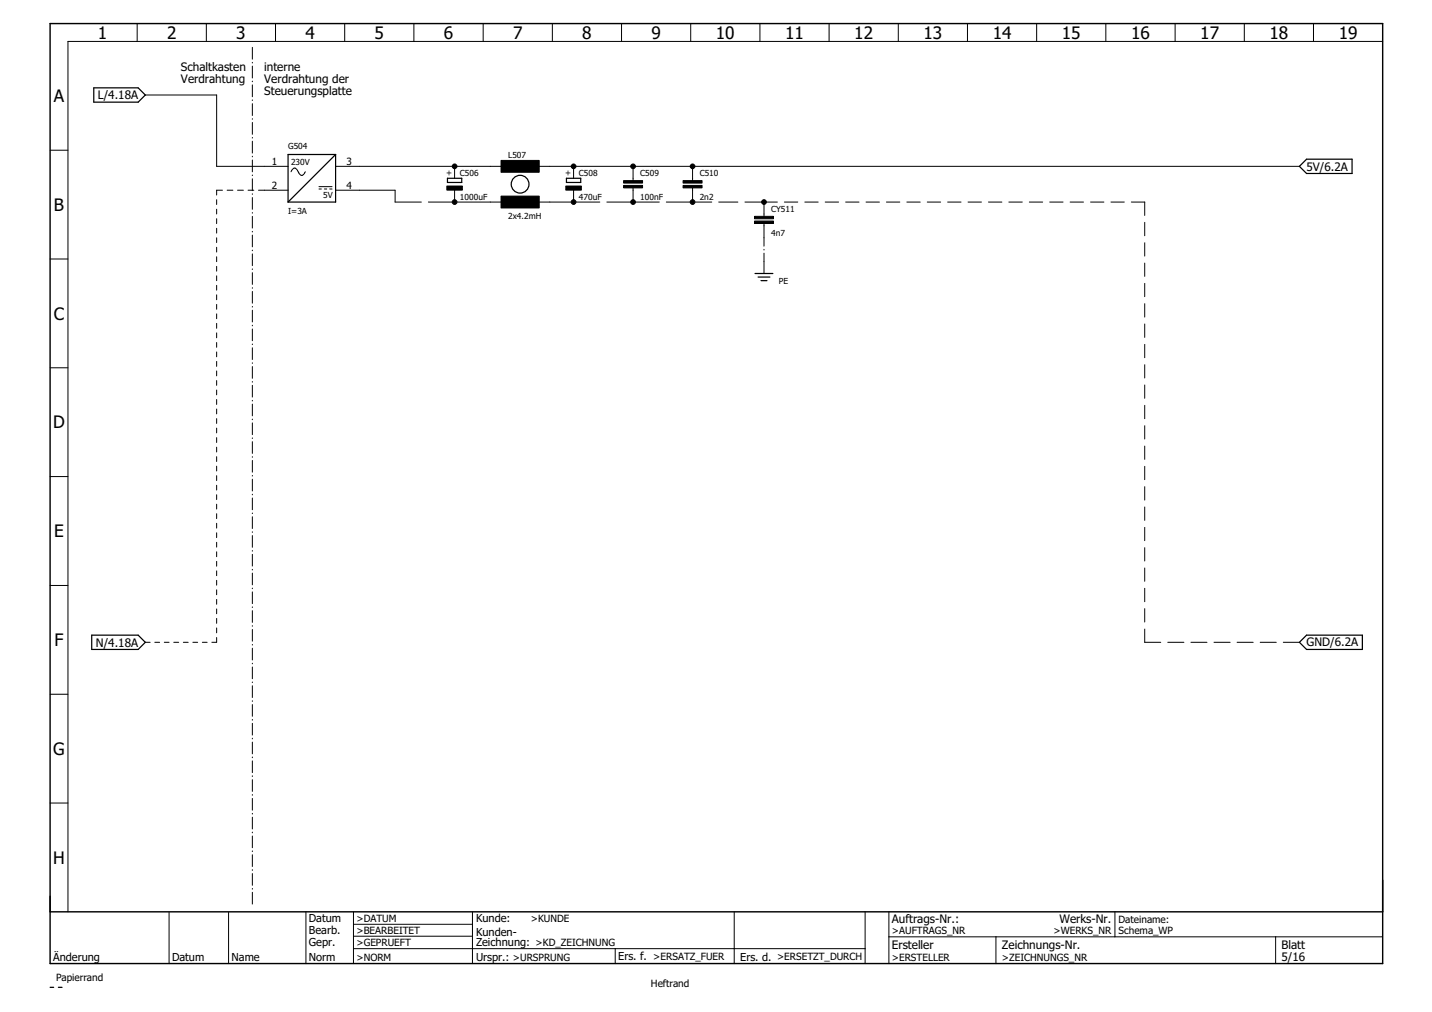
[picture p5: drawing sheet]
<svg xmlns="http://www.w3.org/2000/svg" width="297mm" height="210mm" viewBox="0 0 297 210" stroke-linecap="round" stroke-linejoin="round" font-family="sans-serif">
<g fill="none" stroke="#000" stroke-width=".21">
<path d="M28.4 4.9v3.7M30.1 19.7h14.8v14.8h14.9M42.8 4.9v3.7M52.3 9.8v2.5M52.3 12.9v.2M52.3 13.7v2.5M52.3 16.8v.2M52.3 17.6v2.5M57.1 4.9v3.7M71.5 4.9v3.7M85.9 4.9v3.7M100.2 4.9v3.7"/>
<path d="M114.6 4.9v3.7M128.9 4.9v3.7M143.3 4.9v3.7M157.6 4.9v3.7M172 4.9v3.7M186.3 4.9v3.7M200.7 4.9v3.7M215 4.9v3.7M229.4 4.9v3.7M243.8 4.9v3.7M258.1 4.9v3.7M272.5 4.9v3.7"/>
<path d="M286.8 8.6h-272.7v180.5M10.4 31.2h3.7M46.1 39.5h-1.2v.9M47.1 39.5h1.2M49.3 39.5h1.2M51.5 39.5h1.1M52.3 20.7v.1M52.3 21.5v2.5M52.3 24.6v.1M52.3 25.4v2.5M52.3 28.5v.1M52.3 29.3v2.4"/>
<path d="M52.3 32.4v.1M52.3 33.2v2.4M52.3 36.3v.1M52.3 37.1v2.4M53.6 39.5h6.2M60.4 35.6l.1-.2a.62 .62 0 0 1 .6-.6 .62 .62 0 0 1 .6 .6l.3 .5a.62 .62 0 0 0 .6 .5 .62 .62 0 0 0 .6-.5l.1-.3M66.2 38.7h2.7M66.2 39.2h.5M67.3 39.2h.5M68.4 39.2h.5M69.6 34.5h34.6M69.6 39.5h12.4v2.4h5.4"/>
<path d="M94.3 34.5v2.5M94.3 39.5v2.4M111.6 34.5h157.9M119 34.5v2.5M119 39.5v2.4M131.3 34.5v3M131.3 38.9v3M143.7 34.5v3M143.7 38.9v3M10.4 53.7h3.7M44.9 41.4v1M44.9 43.4v1"/>
<path d="M44.9 45.4v1M44.9 47.3v1M44.9 49.3v1M44.9 51.3v1M44.9 53.3v1M44.9 55.2v1M44.9 57.2v1M44.9 59.2v1M52.3 40.2v.1M52.3 41v2.4M52.3 44.1v.1M52.3 44.9v2.4"/>
<path d="M52.3 48v.1M52.3 48.8v2.4M52.3 51.9v.1M52.3 52.7v2.4M52.3 55.8v.1M52.3 56.6v2.4M52.3 59.7v.1M88.9 41.9h15.3M111.6 41.9h12.8M125.9 41.9h10.9M138.2 41.9h9.4M149.1 41.9h4"/>
<path d="M154.5 41.9h6.7M158.5 41.9v3M158.5 46.4v4.7M158.5 51.7v.2M158.5 52.5v4.2M162.7 41.9h2.8M166.9 41.9h2.8M171.2 41.9h2.7M175.4 41.9h2.8M179.6 41.9h2.8M183.9 41.9h2.7M188.1 41.9h2.8"/>
<path d="M192.3 41.9h2.8M196.6 41.9h2.7M200.8 41.9h2.8M205 41.9h2.8M209.3 41.9h2.7M213.5 41.9h2.8M217.7 41.9h2.8M222 41.9h2.7M226.2 41.9h2.8M230.4 41.9h2.8M234.7 41.9h2.7v2.8M237.4 46.1v2.8"/>
<path d="M237.4 50.4v2.7M237.4 54.6v2.7M237.4 58.8v2.7M10.4 76.3h3.7M44.9 61.2v1M44.9 63.1v1M44.9 65.1v1M44.9 67.1v1M44.9 69v1.1M44.9 71v1M44.9 73v1M44.9 75v1"/>
<path d="M44.9 76.9v1.1M44.9 78.9v1M52.3 60.5v2.4M52.3 63.6v.1M52.3 64.3v2.5M52.3 67.5v.1M52.3 68.2v2.5M52.3 71.4v.1M52.3 72.1v2.5M52.3 75.2v.2M52.3 76v2.5M52.3 79.1v.2"/>
<path d="M52.3 79.9v2.5M237.4 63v2.8M237.4 67.2v2.8M237.4 71.4v2.8M237.4 75.6v2.8M237.4 79.9v2.7M10.4 98.8h3.7M44.9 80.9v1M44.9 82.9v1M44.9 84.8v1.1M44.9 86.8v1M44.9 88.8v1"/>
<path d="M44.9 90.8v1M44.9 92.8v.9M44.9 94.7v1M44.9 96.7v1M44.9 98.7v1M52.3 83v.2M52.3 83.8v2.5M52.3 86.9v.2M52.3 87.7v2.4M52.3 90.8v.2M52.3 91.6v2.4M52.3 94.7v.1"/>
<path d="M52.3 95.5v2.4M52.3 98.6v.1M52.3 99.4v2.4M237.4 84.1v2.7M237.4 88.3v2.8M237.4 92.5v2.8M237.4 96.7v2.8M44.9 100.6v1M44.9 102.6v1M44.9 104.6v1M44.9 106.6v1M44.9 108.5v1"/>
<path d="M44.9 110.5v1M44.9 112.5v1M44.9 114.4v1.1M44.9 116.4v1M44.9 118.4v1M52.3 102.5v.1M52.3 103.3v2.4M52.3 106.4v.1M52.3 107.2v2.4M52.3 110.3v.1M52.3 111.1v2.4M52.3 114.2v.1"/>
<path d="M52.3 115v2.4M52.3 118.1v.1M52.3 118.9v2.4M237.4 100.9v2.8M237.4 105.2v2.7M237.4 109.4v2.7M237.4 113.6v2.8M237.4 117.8v2.8M10.4 121.4h3.7M30.1 133.2h1M32.1 133.2h1M34.1 133.2h1"/>
<path d="M36 133.2h1.1M38 133.2h1M40 133.2h1M42 133.2h1M44.9 120.4v1M44.9 122.3v1.1M44.9 124.3v1M44.9 126.3v1M44.9 128.3v1M44.9 130.2v1.1M44.9 132.2v1h-1M52.3 122v.1"/>
<path d="M52.3 122.8v2.4M52.3 125.9v.1M52.3 126.7v2.4M52.3 129.8v.1M52.3 130.6v2.4M52.3 133.7v.1M52.3 134.5v2.4M52.3 137.6v.1M52.3 138.3v2.5M237.4 130.5v2.7h3.4M237.4 122v2.8M237.4 126.2v2.8"/>
<path d="M242.2 133.2h3.4M247 133.2h3.4M251.8 133.2h3.4M256.6 133.2h3.3M261.4 133.2h3.3M266.2 133.2h3.3M10.4 144h3.7M52.3 141.5v.1M52.3 142.2v2.5M52.3 145.4v.1M52.3 146.1v2.5M52.3 149.2v.2"/>
<path d="M52.3 150v2.5M52.3 153.1v.2M52.3 153.9v2.5M52.3 157v.2M52.3 157.8v2.5M10.4 166.6h3.7M52.3 160.9v.2M52.3 161.7v2.4M52.3 164.8v.2M52.3 165.6v2.4M52.3 168.7v.1M52.3 169.5v2.4"/>
<path d="M52.3 172.6v.1M52.3 173.4v2.4M52.3 176.5v.1M52.3 177.3v2.4M35.1 189.3v10.6M47.4 189.3v10.6M52.3 180.4v.1M52.3 181.2v2.4M52.3 184.3v.1M52.3 185.1v2.4M63.5 189.1v10.8M73.3 189.1v10.8"/>
<path d="M73.3 196.8h106.2M73.3 191.7h24.7M73.3 194.2h24.7M98 189.1v10.8M127.6 196.8v3.1M152.3 189.1v10.8M179.5 189.1v10.8M184.4 194.3h102.3M184.4 189.1v10.8M206.6 194.3v5.6M231.3 189.1v5.2M264.6 194.3v5.6"/>
</g>
<g fill="none" stroke="#000" stroke-width=".25">
<path d="M19.5 18.2h9.2l1.4 1.5-1.4 1.5h-9.2zM69.6 32h-9.8v9.9M69.6 32v9.9h-9.8M69.6 32l-9.8 9.9M92.8 37h3v.8h-3zM117.5 37h3v.8h-3zM271 33h9.5v3h-9.5l-1.5-1.5zM156.6 56.7h3.7M157.2 57.5h2.5M157.9 58.2h1.2M19 131.7h9.7l1.4 1.5-1.4 1.5h-9.7zM269.5 133.2l1.5-1.5h11.6v3h-11.6z"/>
<path d="M10.4 204.8h.7M12.1 204.8h.8"/>
<circle cx="107.9" cy="38.2" r="1.84"/>
</g>
<path d="M10.4 4.9h276.4v195h-276.4zM10.4 189.1h276.4" fill="none" stroke="#000" stroke-width=".3"/>
<path d="M92.7 38.6h3.2v.8h-3.2zM103.9 33.3h7.9v2.4h-7.9zM117.4 38.6h3.2v.8h-3.2zM129.3 38.5h4v.5h-4zM129.3 37.5h4v.5h-4zM141.7 38.5h3.9v.5h-3.9zM141.7 37.5h3.9v.5h-3.9zM103.9 40.7h7.9v2.4h-7.9zM156.5 45.8h3.9v.6h-3.9zM156.5 44.9h3.9v.5h-3.9z" fill="#000" stroke="#000" stroke-width=".21"/>
<g fill="#000" stroke="#000" stroke-width=".21">
<circle cx="94.3" cy="34.5" r=".49"/>
<circle cx="119" cy="34.5" r=".49"/>
<circle cx="131.3" cy="34.5" r=".49"/>
<circle cx="143.7" cy="34.5" r=".49"/>
<circle cx="94.3" cy="41.9" r=".49"/>
<circle cx="119" cy="41.9" r=".49"/>
<circle cx="131.3" cy="41.9" r=".49"/>
<circle cx="143.7" cy="41.9" r=".49"/>
<circle cx="158.5" cy="41.9" r=".49"/>
</g>
<g font-size="3.6">
<text x="20.3" y="8">1</text>
<text x="34.7" y="8">2</text>
<text x="49" y="8">3</text>
<text x="63.4" y="8">4</text>
<text x="77.7" y="8">5</text>
<text x="92.1" y="8">6</text>
<text x="106.4" y="8">7</text>
<text x="120.8" y="8">8</text>
<text x="135.1" y="8">9</text>
<text x="148.5" y="8">10</text>
<text x="162.9" y="8">11</text>
<text x="177.2" y="8">12</text>
<text x="191.6" y="8">13</text>
<text x="205.9" y="8">14</text>
<text x="220.3" y="8">15</text>
<text x="234.6" y="8">16</text>
<text x="249" y="8">17</text>
<text x="263.3" y="8">18</text>
<text x="277.7" y="8">19</text>
<text x="11.2" y="21.1">A</text>
<text x="11.2" y="43.7">B</text>
<text x="11.2" y="66.3">C</text>
<text x="11" y="88.8">D</text>
<text x="11.2" y="111.4">E</text>
<text x="11.3" y="134">F</text>
<text x="11.1" y="156.5">G</text>
<text x="11" y="179.1">H</text>
</g>
<g font-size="2.4">
<text x="37.5" y="14.7">Schaltkasten</text>
<text x="37.5" y="17.2">Verdrahtung</text>
<text x="54.8" y="14.8">interne</text>
<text x="54.8" y="17.1">Verdrahtung der</text>
<text x="20.3" y="20.6">L/4.18A</text>
<text x="54.8" y="19.7">Steuerungsplatte</text>
<text x="271" y="35.4">5V/6.2A</text>
<text x="19.9" y="134.1">N/4.18A</text>
<text x="271" y="134.1">GND/6.2A</text>
<text x="185" y="191.3">Auftrags-Nr.:</text>
<text x="219.8" y="191.3">Werks-Nr.</text>
<text x="185" y="196.8">Ersteller</text>
<text x="207.8" y="196.8">Zeichnungs-Nr.</text>
<text x="265.8" y="196.8">Blatt</text>
<text x="265.8" y="199.2">5/16</text>
</g>
<g font-size="2.3">
<text x="64.1" y="191.2">Datum</text>
<text x="98.7" y="191.2">Kunde:</text>
<text x="64.1" y="196.2">Gepr.</text>
<text x="64.1" y="193.7">Bearb.</text>
<text x="98.7" y="194.1">Kunden-</text>
<text x="98.7" y="196.2">Zeichnung: &gt;KD_ZEICHNUNG</text>
<text x="11" y="199.2">Änderung</text>
<text x="35.7" y="199.2">Datum</text>
<text x="48" y="199.2">Name</text>
<text x="64.1" y="199.2">Norm</text>
<text x="98.7" y="199.2">Urspr.: &gt;URSPRUNG</text>
<text x="128.2" y="199.1">Ers. f. &gt;ERSATZ_FUER</text>
<text x="153.5" y="199.2">Ers. d. &gt;ERSETZT_DURCH</text>
</g>
<g font-size="2.1">
<text x="56.4" y="34.2">1</text>
<text x="71.9" y="34.2">3</text>
<text x="56.4" y="39.1">2</text>
<text x="71.9" y="39.1">4</text>
<text x="73.9" y="191.2">&gt;DATUM</text>
<text x="110.1" y="191.2">&gt;KUNDE</text>
<text x="232" y="191.3">Dateiname:</text>
<text x="73.9" y="193.7">&gt;BEARBEITET</text>
<text x="73.9" y="196.2">&gt;GEPRUEFT</text>
<text x="185" y="193.7">&gt;AUFTRAGS_NR</text>
<text x="218.5" y="193.7">&gt;WERKS_NR</text>
<text x="232" y="193.7">Schema_WP</text>
<text x="11.6" y="203.6">Papierrand</text>
<text x="73.9" y="199.2">&gt;NORM</text>
<text x="185" y="199.2">&gt;ERSTELLER</text>
<text x="207.8" y="199.2">&gt;ZEICHNUNGS_NR</text>
<text x="135" y="204.8">Heftrand</text>
</g>
<g font-size="1.7">
<text x="59.8" y="30.8">G504</text>
<text x="60.4" y="34.1">230V</text>
<text x="105.4" y="32.8">L507</text>
<text x="67" y="41.2">5V</text>
<text x="93.7" y="36.6" transform="rotate(-90 93.7 36.6)">+</text>
<text x="95.4" y="41.4">1000uF</text>
<text x="95.4" y="36.5">C506</text>
<text x="118.4" y="36.6" transform="rotate(-90 118.4 36.6)">+</text>
<text x="120.1" y="41.4">470uF</text>
<text x="120.1" y="36.5">C508</text>
<text x="132.8" y="41.5">100nF</text>
<text x="132.8" y="36.6">C509</text>
<text x="145.1" y="41.5">2n2</text>
<text x="145.1" y="36.6">C510</text>
<text x="59.8" y="44.4">I=3A</text>
<text x="105.4" y="45.4">2x4.2mH</text>
<text x="160" y="44">CY511</text>
<text x="160" y="48.9">4n7</text>
<text x="161.6" y="58.8">PE</text>
</g>
</svg>
